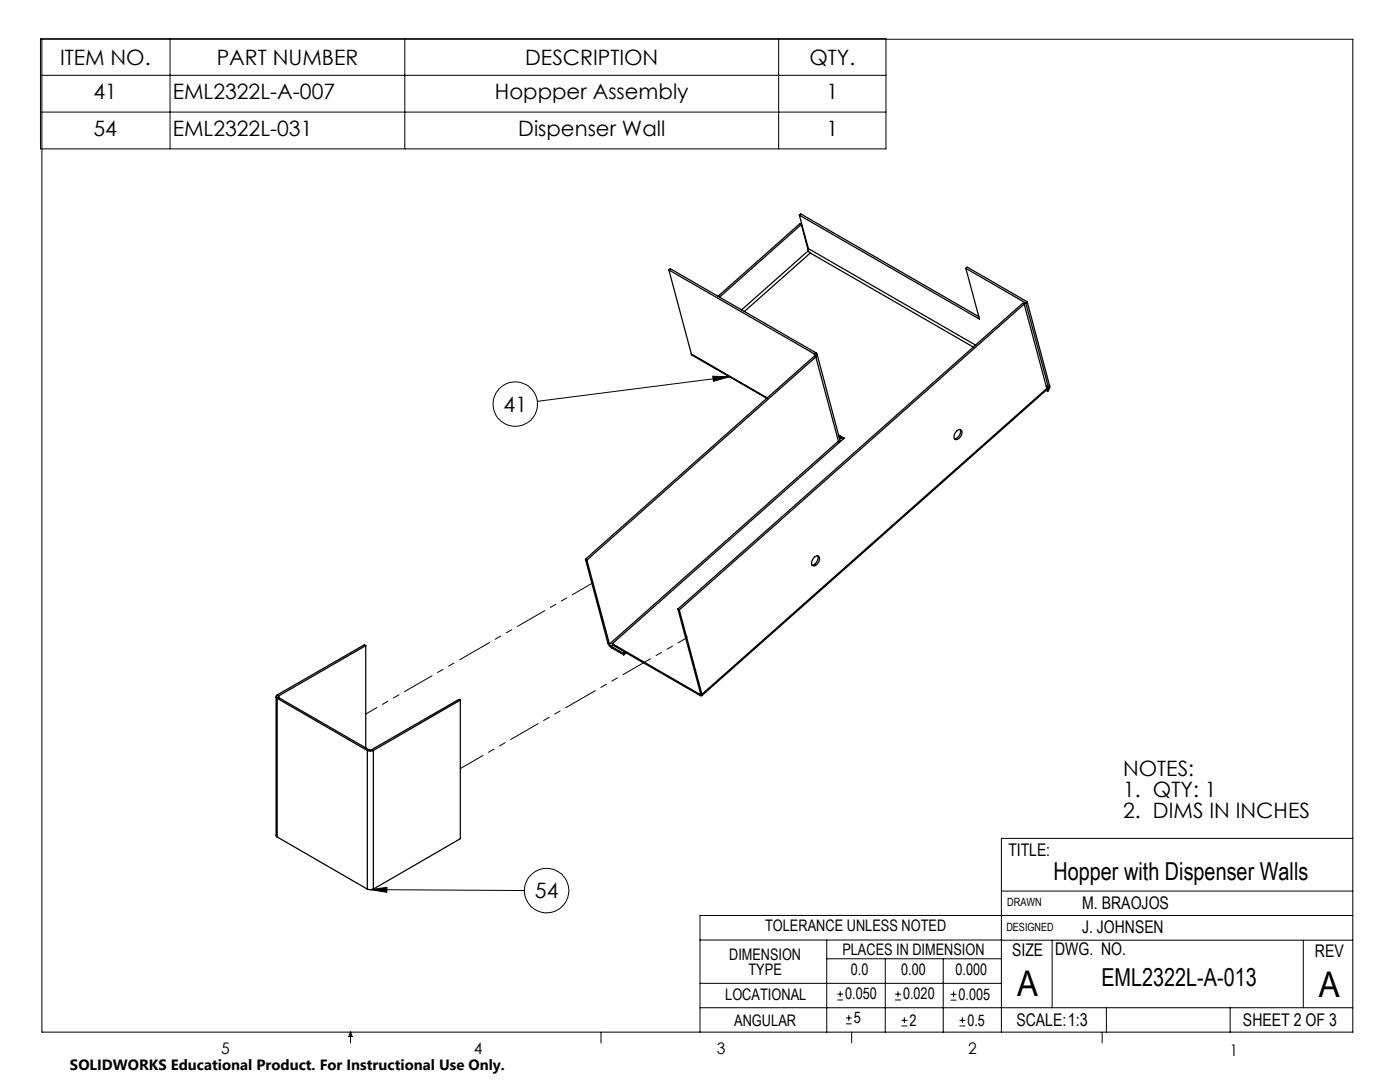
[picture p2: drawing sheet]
<svg xmlns="http://www.w3.org/2000/svg" width="279mm" height="216mm" viewBox="0 0 279 216" stroke-linecap="round" stroke-linejoin="round" font-family="sans-serif">
<g fill="none" stroke="#000" stroke-width=".2">
<path d="M8.1 7.7h168.7v22h-168.7zM8.1 15h168.7M8.4 7.8h261.6v198.2h-261.6zM33.9 7.7v22M80.8 7.7v22M155.4 7.7v22M8.1 22.4h168.7M142.2 75.1l3.4 .1-3.2 .9zM145.6 75.2l-38.4 4.9M73.9 177.5l3.3-.4v.9zM73.9 177.5l30.8 .2M199.8 177.8h70.2"/>
<path d="M270 167.3h-70.2v38.7M139.7 187.6h60.2M139.7 196.2h60.1M165 187.6v18.4M165 191.3h34.8M167.1 199.5h1.1M167.1 198.4h1.1M167.7 197.8v1.1M176.7 191.3v14.7M178.6 199.5h1.2M178.6 198.4h1.2M179.2 197.8v1.1"/>
<path d="M188.2 191.3v14.7M189.7 199.6h1.2M189.7 198.4h1.2M190.3 197.8v1.2M199.8 187.6h70.2M210 187.6v13.5M260.1 187.6v13.5M270 182.7h-130.3v23.3M70 206v2.1M70 206l.3 .8h-.7zM119.9 206v2.1M139.7 201.1h130.3"/>
<path d="M168.8 204.3h1.2M168.8 203.1h1.2M169.4 202.6v1.1M170 206v2.1M179.9 204.7h1.2M179.9 203.6h1.2M180.5 203v1.2M191.5 204.7h1.2M191.5 203.6h1.2M192.1 203v1.2M220 206v2.1M220.8 201.1v4.9"/>
<path d="M245.5 201.1v4.9"/>
<circle cx="102.8" cy="80.6" r="4.4"/>
<circle cx="109.1" cy="177.7" r="4.4"/>
</g>
<path d="M142.2 75.1l3.4 .1-3.2 .9zM73.9 177.5l3.3-.4v.9z" fill="#000"/>
<g fill="none" stroke="#000" stroke-width=".25">
<path d="M133.5 53.9l.3-.3 29 16.8M133.5 53.9l29 16.7M133.5 53.9l4.5 16.7M159.5 42.9l1.8 6.7M159.5 42.9l36 20.8-2.7-10.1M159.5 42.9l.3-.2 35.5 20.5M159.9 44.8l-.3-.2-16.3 14.5M159.9 44.8l-16.3 14.5M159.9 44.8l1.4 5.2M161.3 49.6v.3M161.3 50l.4 .5M161.3 49.6l33.4 19.3"/>
<path d="M161.3 50l-13.3 11.8M161.7 50.5l-13.1 11.7M161.7 50.5l32.5 18.8M192.8 53.6l11.9 6.9M192.8 53.6l.2-.3 12 6.9M138 70.6l.1 .3 14.9 8.6M138 70.6l15.1 8.8M162.5 70.6l.2 .2-.2 .2M162.5 71l-45.7 40.6M162.5 71l.3 .2M162.5 70.6l.1 .4M162.8 70.4a.49 .49 0 0 1 0 .8"/>
<path d="M162.8 71.2l-45.7 40.6M162.8 71.2l4.5 16.8M162.8 70.4l-.3 .2M163.1 70.7l4.6 17.4M204.4 60.7l-.3-.2-68.8 61M204.4 60.7l-68.8 61M204.4 60.7l4.5 16.8M204.7 60.5l4.5 16.8M205 60.2l-.3 .3M205 60.2l4.5 16.8M208.8 77.9l.3 .2M208.8 77l.4 .3"/>
<path d="M208.9 77.5v.3M208.9 77.8l-68.8 61M208.9 77.5l-68.8 61M208.9 77.8h.1M209 77.8l.1 .3M209.2 77.3l-.2 .5M209.5 77a1.13 1.13 0 0 1-.4 1.1M209.5 77l-.3 .3M167.3 88l.2 .3M167.3 88l-45.7 40.5M167.4 86.8l1.1 .6-46.3 41M167.7 87.2l-.2 .1"/>
<path d="M167.7 87.2v.3M167.7 87.2l-.3-.1 .9 .5M167.7 87.5l-.1 .1M167.9 87.3l-.2 .2M190.7 86.2a.65 .65 0 0 1 .6-.5 .65 .65 0 0 1 .7 .4 1.57 1.57 0 0 1-1.2 1.6 .96 .96 0 0 1-.1-1.5zM191.6 85.7a1.43 1.43 0 0 1-1.1 1.9M116.8 111.6l4.5 16.8M116.8 111.6l.3 .2M117.1 111.8l4.5 16.7M162.3 111.4a.81 .81 0 0 1 1.1-.3 1.44 1.44 0 0 1-1.1 1.8 .95 .95 0 0 1 0-1.5zM163.2 110.9a1.51 1.51 0 0 1-1.1 1.9M55.1 139v27.8l.2 .2"/>
<path d="M55.3 138.7a.37 .37 0 0 0-.2 .3 .37 .37 0 0 0 .2 .3M55.3 139.3v27.7M55.3 139.3l18 10.5M55.3 138.7l.3 .2M55.6 138.9l-.1 .1 .1 .2M55.6 139.2l-.3 .1M55.6 139.2l18 10.4M55.6 138.9v.3M73 128.8l-.3-.1-17.4 10M73 128.8l-17.4 10.1M73 128.8v20.4M91.9 139.7l-.3-.1-17.4 10"/>
<path d="M91.9 139.7l-17.4 10.1M91.9 139.7v27.7l-17.4 10M121.3 128.4l.3 .5 .5 .4M121.3 128.4l.3 .1M121.6 128.5l.4 .5M122 129l2.4 1.4M122 129l.1 .3M122.1 129.3l2.4 1.4M122.2 128.4l.1 .3M122.2 128.4l17.4 10.1M122.3 128.7l17.4 10M122.3 128.7l-.3 .3"/>
<path d="M124.4 130.4l.1 .3M124.7 130.1l-.3 .3M124.9 130.2l-.4 .5M135.3 121.5l.3 .2M135.3 121.5l4.5 16.9M135.6 121.7l4.5 16.8M139.6 138.5l.1 .2M139.8 138.4v.1h-.2M139.8 138.4l.3 .1M139.8 138.3l-.2 .2M140.1 138.5a.24 .24 0 0 1-.1 .3 .24 .24 0 0 1-.3-.1M73.3 149.8l.6 .1 .6-.1"/>
<path d="M73.3 149.8v27.6M73.6 149.6h.6M73.6 149.6l-.3 .2M74.2 149.6l.3 .2M74.5 149.8v27.6M55.3 167l18 10.4M73.3 177.4l.4 .1 .8-.1"/>
</g>
<path d="M72.7 128.6l.3 .2M91.9 139.7l-.3-.2M137.2 127.1l-.5 .4" fill="none" stroke="#000" stroke-width=".2" stroke-dasharray="6.3 1.3 1.3 1.3 1.3 1.3"/>
<path d="M117.4 138.6l-25.5 14.8" fill="none" stroke="#000" stroke-width=".2" stroke-dasharray="6.3 1.3 1.3 1.3 1.3 1.3" stroke-dashoffset="1.1"/>
<path d="M136.7 127.5l-19.3 11.1" fill="none" stroke="#000" stroke-width=".2" stroke-dasharray="6.3 1.3 1.3 1.3 1.3 1.3" stroke-dashoffset="4.7"/>
<path d="M93.9 130.4l24.1-13.9" fill="none" stroke="#000" stroke-width=".2" stroke-dasharray="6.3 1.3 1.3 1.3 1.3 1.3" stroke-dashoffset="2"/>
<path d="M73 142.5l20.9-12.1" fill="none" stroke="#000" stroke-width=".2" stroke-dasharray="6.3 1.3 1.3 1.3 1.3 1.3" stroke-dashoffset="3.8"/>
<g font-size="7.1">
<text x="203" y="198.7">A</text>
<text x="263.2" y="198.9">A</text>
</g>
<g font-size="4.9">
<text x="210.2" y="175.7">Hopper with Dispenser Walls</text>
<text x="219.8" y="196.7">EML2322L-A-013</text>
</g>
<g font-size="4.2">
<text x="12" y="12.9">ITEM NO.</text>
<text x="43.2" y="12.9">PART NUMBER</text>
<text x="104.8" y="12.9">DESCRIPTION</text>
<text x="161.5" y="12.9">QTY.</text>
<text x="18.7" y="19.8">41</text>
<text x="34.5" y="19.8">EML2322L-A-007</text>
<text x="98.8" y="19.8">Hoppper Assembly</text>
<text x="164.9" y="19.8">1</text>
<text x="18.7" y="27.1">54</text>
<text x="34.5" y="27.1">EML2322L-031</text>
<text x="103.4" y="27.1">Dispenser Wall</text>
<text x="165" y="27.1">1</text>
<text x="100.5" y="82.1">41</text>
<text x="224.2" y="154.8">NOTES:</text>
<text x="224.2" y="158.9">1. QTY: 1</text>
<text x="224.2" y="163.1">2. DIMS IN INCHES</text>
<text x="106.8" y="179.2">54</text>
</g>
<g font-size="3.5">
<text x="201.2" y="170.7">TITLE:</text>
<text x="216" y="181.4">M. BRAOJOS</text>
<text x="202" y="190.7">SIZE</text>
<text x="210.6" y="190.6">DWG. NO.</text>
<text x="216" y="186.2">J. JOHNSEN</text>
<text x="262.4" y="190.9">REV</text>
<text x="202.9" y="204.6">SCALE:1:3</text>
<text x="248.1" y="204.6">SHEET 2 OF 3</text>
</g>
<g font-size="3.2">
<text x="152.7" y="185.7">TOLERANCE UNLESS NOTED</text>
<text x="145.5" y="191.5">DIMENSION</text>
<text x="168.1" y="190.5">PLACES IN DIMENSION</text>
<text x="149.4" y="194.6">TYPE</text>
<text x="169.8" y="194.6">0.0</text>
<text x="179.8" y="194.6">0.00</text>
<text x="190.7" y="194.6">0.000</text>
<text x="144.7" y="199.6">LOCATIONAL</text>
<text x="168.7" y="199.4">0.050</text>
<text x="180.2" y="199.4">0.020</text>
<text x="191.3" y="199.5">0.005</text>
<text x="146.5" y="204.6">ANGULAR</text>
<text x="170.4" y="204.2">5</text>
<text x="181.5" y="204.6">2</text>
<text x="193.1" y="204.6">0.5</text>
<text x="44.2" y="210.4">5</text>
<text x="94.6" y="210.3">4</text>
<text x="143.1" y="210.4">3</text>
<text x="193.2" y="210.3">2</text>
<text x="245.4" y="210.6">1</text>
</g>
<text font-size="3" x="14" y="213.5">SOLIDWORKS Educational Product. For Instructional Use Only.</text>
<g font-size="2.3">
<text x="200.8" y="185.7">DESIGNED</text>
<text x="201" y="180.9">DRAWN</text>
</g>
</svg>
